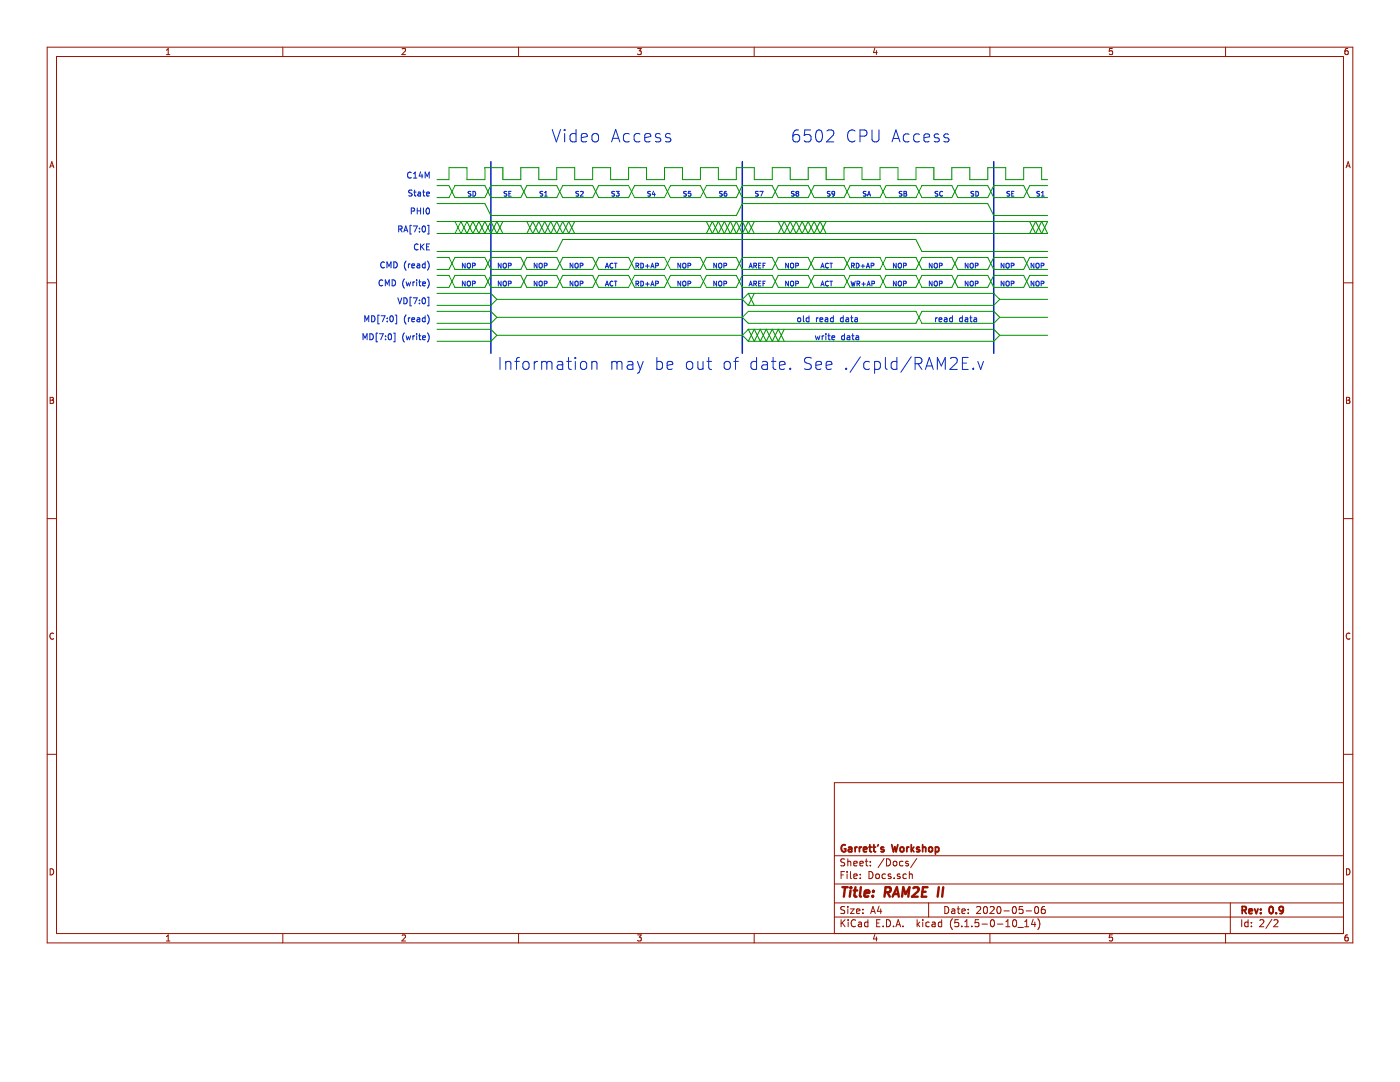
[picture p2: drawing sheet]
EESchema Schematic File Version 4
EELAYER 30 0
EELAYER END
$Descr A4 11693 8268
encoding utf-8
Sheet 2 2
Title "RAM2E II"
Date "2020-05-06"
Rev "0.9"
Comp "Garrett's Workshop"
Comment1 ""
Comment2 ""
Comment3 ""
Comment4 ""
$EndDescr
Text Notes 4600 1200 0    104  ~ 0
Video Access
Text Notes 6600 1200 0    100  ~ 0
6502 CPU Access
Wire Wire Line
	3900 1400 3900 1500
Wire Wire Line
	3900 1500 4050 1500
Wire Wire Line
	3900 1400 3750 1400
Wire Wire Line
	3750 1400 3750 1500
Wire Wire Line
	3750 1500 3650 1500
Wire Wire Line
	8300 1800 8750 1800
Wire Wire Line
	6150 1800 6200 1700
Wire Wire Line
	4100 1800 6150 1800
Text Notes 3600 1800 2    50   ~ 0
PHI0
Wire Wire Line
	8700 1500 8750 1500
Wire Wire Line
	8700 1400 8700 1500
Wire Wire Line
	8400 1500 8550 1500
Wire Wire Line
	8550 1500 8550 1400
Wire Wire Line
	8400 1400 8400 1500
Wire Wire Line
	8250 1400 8400 1400
Wire Wire Line
	8550 1400 8700 1400
Text Notes 3600 1500 2    50   ~ 0
C14M
Wire Wire Line
	8100 1500 8250 1500
Wire Wire Line
	8250 1500 8250 1400
Wire Wire Line
	8100 1400 8100 1500
Wire Wire Line
	7950 1400 8100 1400
Wire Wire Line
	7800 1400 7800 1500
Wire Wire Line
	7950 1500 7950 1400
Wire Wire Line
	7800 1500 7950 1500
Wire Wire Line
	7650 1400 7800 1400
Wire Wire Line
	7650 1500 7650 1400
Wire Wire Line
	7500 1500 7650 1500
Wire Wire Line
	6900 1500 7050 1500
Wire Wire Line
	6900 1400 6900 1500
Wire Wire Line
	7200 1500 7350 1500
Wire Wire Line
	7350 1500 7350 1400
Wire Wire Line
	7200 1400 7200 1500
Wire Wire Line
	7050 1400 7200 1400
Wire Wire Line
	7350 1400 7500 1400
Wire Wire Line
	6750 1400 6900 1400
Wire Wire Line
	6600 1400 6600 1500
Wire Wire Line
	6600 1500 6750 1500
Wire Wire Line
	6450 1400 6600 1400
Wire Wire Line
	6300 1400 6300 1500
Wire Wire Line
	6450 1500 6450 1400
Wire Wire Line
	6300 1500 6450 1500
Wire Wire Line
	5700 1500 5850 1500
Wire Wire Line
	5700 1400 5700 1500
Wire Wire Line
	6000 1500 6150 1500
Wire Wire Line
	6150 1500 6150 1400
Wire Wire Line
	6000 1400 6000 1500
Wire Wire Line
	5850 1400 6000 1400
Wire Wire Line
	6150 1400 6300 1400
Wire Wire Line
	5550 1400 5700 1400
Wire Wire Line
	5400 1400 5400 1500
Wire Wire Line
	5550 1500 5550 1400
Wire Wire Line
	5400 1500 5550 1500
Wire Wire Line
	5250 1400 5400 1400
Wire Wire Line
	5100 1400 5100 1500
Wire Wire Line
	5250 1500 5250 1400
Wire Wire Line
	4500 1500 4650 1500
Wire Wire Line
	4650 1500 4650 1400
Wire Wire Line
	4500 1400 4500 1500
Wire Wire Line
	4800 1500 4950 1500
Wire Wire Line
	4950 1500 4950 1400
Wire Wire Line
	4800 1400 4800 1500
Wire Wire Line
	4650 1400 4800 1400
Wire Wire Line
	4950 1400 5100 1400
Wire Wire Line
	4350 1400 4500 1400
Wire Wire Line
	4200 1400 4200 1500
Wire Wire Line
	4350 1500 4350 1400
Wire Wire Line
	4200 1500 4350 1500
Wire Wire Line
	4050 1400 4200 1400
Wire Wire Line
	4050 1500 4050 1400
Wire Wire Line
	6750 1500 6750 1400
Text Notes 3600 1950 2    50   ~ 0
RA[7:0]
Wire Wire Line
	8250 1700 8300 1800
Wire Wire Line
	7500 1400 7500 1500
Wire Wire Line
	6200 1700 8250 1700
Wire Wire Line
	7050 1500 7050 1400
Wire Wire Line
	5100 1500 5250 1500
Text Notes 5400 1650 0    40   ~ 0
S4
Text Notes 5700 1650 0    40   ~ 0
S5
Text Notes 6000 1650 0    40   ~ 0
S6
Text Notes 6300 1650 0    40   ~ 0
S7
Text Notes 6600 1650 0    40   ~ 0
S8
Text Notes 6900 1650 0    40   ~ 0
S9
Wire Wire Line
	4400 1850 4450 1950
Wire Wire Line
	4400 1950 4450 1850
Wire Wire Line
	4450 1850 4500 1950
Wire Wire Line
	4450 1950 4500 1850
Wire Wire Line
	4500 1850 4550 1950
Wire Wire Line
	4500 1950 4550 1850
Wire Wire Line
	4550 1850 4600 1950
Wire Wire Line
	4550 1950 4600 1850
Wire Wire Line
	4600 1850 4650 1950
Wire Wire Line
	4600 1950 4650 1850
Wire Wire Line
	4650 1850 4700 1950
Wire Wire Line
	4650 1950 4700 1850
Wire Wire Line
	4700 1850 4750 1950
Wire Wire Line
	4700 1950 4750 1850
Wire Wire Line
	4750 1850 4800 1950
Wire Wire Line
	4750 1950 4800 1850
Wire Wire Line
	3850 1850 3900 1950
Wire Wire Line
	3850 1950 3900 1850
Wire Wire Line
	3900 1850 3950 1950
Wire Wire Line
	3900 1950 3950 1850
Wire Wire Line
	3950 1850 4000 1950
Wire Wire Line
	3950 1950 4000 1850
Wire Wire Line
	4000 1850 4050 1950
Wire Wire Line
	4000 1950 4050 1850
Wire Wire Line
	4050 1850 4100 1950
Wire Wire Line
	4050 1950 4100 1850
Wire Wire Line
	4100 1850 4150 1950
Wire Wire Line
	4100 1950 4150 1850
Wire Wire Line
	4150 1850 4200 1950
Wire Wire Line
	4150 1950 4200 1850
Text Notes 3600 2250 2    50   ~ 0
CMD (read)
Wire Wire Line
	3750 2150 3800 2250
Wire Wire Line
	3750 2250 3800 2150
Wire Wire Line
	3750 2150 3650 2150
Wire Wire Line
	3750 2250 3650 2250
Wire Wire Line
	4050 2150 4100 2250
Wire Wire Line
	4050 2250 4100 2150
Wire Wire Line
	4050 2150 3800 2150
Wire Wire Line
	3800 2250 4050 2250
Wire Wire Line
	4350 2150 4400 2250
Wire Wire Line
	4350 2250 4400 2150
Wire Wire Line
	4350 2150 4100 2150
Wire Wire Line
	4100 2250 4350 2250
Wire Wire Line
	4650 2150 4700 2250
Wire Wire Line
	4650 2250 4700 2150
Wire Wire Line
	4650 2150 4400 2150
Wire Wire Line
	4400 2250 4650 2250
Wire Wire Line
	4950 2150 5000 2250
Wire Wire Line
	4950 2250 5000 2150
Wire Wire Line
	4950 2150 4700 2150
Wire Wire Line
	4700 2250 4950 2250
Wire Wire Line
	5250 2150 5300 2250
Wire Wire Line
	5250 2250 5300 2150
Wire Wire Line
	5250 2150 5000 2150
Wire Wire Line
	5000 2250 5250 2250
Wire Wire Line
	5550 2150 5600 2250
Wire Wire Line
	5550 2250 5600 2150
Wire Wire Line
	5550 2150 5300 2150
Wire Wire Line
	5300 2250 5550 2250
Wire Wire Line
	5850 2150 5900 2250
Wire Wire Line
	5850 2250 5900 2150
Wire Wire Line
	5850 2150 5600 2150
Wire Wire Line
	5600 2250 5850 2250
Wire Wire Line
	6150 2150 6200 2250
Wire Wire Line
	6150 2250 6200 2150
Wire Wire Line
	6150 2150 5900 2150
Wire Wire Line
	5900 2250 6150 2250
Wire Wire Line
	6450 2150 6500 2250
Wire Wire Line
	6450 2250 6500 2150
Wire Wire Line
	6450 2150 6200 2150
Wire Wire Line
	6200 2250 6450 2250
Wire Wire Line
	6750 2150 6800 2250
Wire Wire Line
	6750 2250 6800 2150
Wire Wire Line
	6750 2150 6500 2150
Wire Wire Line
	6500 2250 6750 2250
Wire Wire Line
	7050 2150 7100 2250
Wire Wire Line
	7050 2250 7100 2150
Wire Wire Line
	7050 2150 6800 2150
Wire Wire Line
	6800 2250 7050 2250
Wire Wire Line
	7350 2150 7400 2250
Wire Wire Line
	7350 2250 7400 2150
Wire Wire Line
	7350 2150 7100 2150
Wire Wire Line
	7100 2250 7350 2250
Wire Wire Line
	7650 2150 7700 2250
Wire Wire Line
	7650 2250 7700 2150
Wire Wire Line
	7650 2150 7400 2150
Wire Wire Line
	7400 2250 7650 2250
Wire Wire Line
	7950 2150 8000 2250
Wire Wire Line
	7950 2250 8000 2150
Wire Wire Line
	7950 2150 7700 2150
Wire Wire Line
	7700 2250 7950 2250
Wire Wire Line
	8250 2150 8300 2250
Wire Wire Line
	8250 2250 8300 2150
Wire Wire Line
	8250 2150 8000 2150
Wire Wire Line
	8000 2250 8250 2250
Wire Wire Line
	8550 2150 8600 2250
Wire Wire Line
	8550 2250 8600 2150
Wire Wire Line
	8550 2150 8300 2150
Wire Wire Line
	8300 2250 8550 2250
Wire Wire Line
	8750 2150 8600 2150
Wire Wire Line
	8600 2250 8750 2250
Text Notes 3600 2550 2    50   ~ 0
VD[7:0]
Wire Wire Line
	6250 2450 6300 2550
Wire Wire Line
	6250 2550 6300 2450
Wire Wire Line
	6200 2650 6250 2600
Wire Wire Line
	6200 2650 6250 2700
Wire Wire Line
	8350 2500 8300 2550
Wire Wire Line
	8350 2500 8750 2500
Wire Wire Line
	8350 2650 8300 2700
Wire Wire Line
	8300 2600 8350 2650
Wire Wire Line
	7700 2700 8300 2700
Wire Wire Line
	8350 2650 8750 2650
Wire Wire Line
	8300 2450 8350 2500
Wire Wire Line
	4150 2500 4100 2550
Wire Wire Line
	4150 2650 4100 2700
Wire Wire Line
	4100 2600 4150 2650
Wire Wire Line
	3650 2600 4100 2600
Wire Wire Line
	3650 2700 4100 2700
Wire Wire Line
	4100 2450 4150 2500
Wire Wire Line
	3650 2450 4100 2450
Wire Wire Line
	3650 2550 4100 2550
Text Notes 3600 2400 2    50   ~ 0
CMD (write)
Wire Wire Line
	3750 2300 3800 2400
Wire Wire Line
	3750 2400 3800 2300
Wire Wire Line
	3750 2300 3650 2300
Wire Wire Line
	3750 2400 3650 2400
Wire Wire Line
	4050 2300 4100 2400
Wire Wire Line
	4050 2400 4100 2300
Wire Wire Line
	4050 2300 3800 2300
Wire Wire Line
	3800 2400 4050 2400
Wire Wire Line
	4350 2300 4400 2400
Wire Wire Line
	4350 2400 4400 2300
Wire Wire Line
	4350 2300 4100 2300
Wire Wire Line
	4100 2400 4350 2400
Wire Wire Line
	4650 2300 4700 2400
Wire Wire Line
	4650 2400 4700 2300
Wire Wire Line
	4650 2300 4400 2300
Wire Wire Line
	4400 2400 4650 2400
Wire Wire Line
	4950 2300 5000 2400
Wire Wire Line
	4950 2400 5000 2300
Wire Wire Line
	4950 2300 4700 2300
Wire Wire Line
	4700 2400 4950 2400
Wire Wire Line
	5550 2300 5600 2400
Wire Wire Line
	5550 2400 5600 2300
Wire Wire Line
	5850 2300 5900 2400
Wire Wire Line
	5850 2400 5900 2300
Wire Wire Line
	5850 2300 5600 2300
Wire Wire Line
	5600 2400 5850 2400
Wire Wire Line
	6150 2300 6200 2400
Wire Wire Line
	6150 2400 6200 2300
Wire Wire Line
	6150 2300 5900 2300
Wire Wire Line
	5900 2400 6150 2400
Wire Wire Line
	6450 2300 6500 2400
Wire Wire Line
	6450 2400 6500 2300
Wire Wire Line
	6450 2300 6200 2300
Wire Wire Line
	6200 2400 6450 2400
Wire Wire Line
	6750 2300 6800 2400
Wire Wire Line
	6750 2400 6800 2300
Wire Wire Line
	6750 2300 6500 2300
Wire Wire Line
	6500 2400 6750 2400
Wire Wire Line
	7050 2300 7100 2400
Wire Wire Line
	7050 2400 7100 2300
Wire Wire Line
	7050 2300 6800 2300
Wire Wire Line
	6800 2400 7050 2400
Wire Wire Line
	7350 2300 7400 2400
Wire Wire Line
	7350 2400 7400 2300
Wire Wire Line
	7350 2300 7100 2300
Wire Wire Line
	7100 2400 7350 2400
Wire Wire Line
	7650 2300 7700 2400
Wire Wire Line
	7650 2400 7700 2300
Wire Wire Line
	7650 2300 7400 2300
Wire Wire Line
	7400 2400 7650 2400
Wire Wire Line
	7950 2300 8000 2400
Wire Wire Line
	7950 2400 8000 2300
Wire Wire Line
	7950 2300 7700 2300
Wire Wire Line
	7700 2400 7950 2400
Wire Wire Line
	8250 2300 8300 2400
Wire Wire Line
	8250 2400 8300 2300
Wire Wire Line
	8250 2300 8000 2300
Wire Wire Line
	8000 2400 8250 2400
Wire Wire Line
	8550 2300 8600 2400
Wire Wire Line
	8550 2400 8600 2300
Wire Wire Line
	8550 2300 8300 2300
Wire Wire Line
	8300 2400 8550 2400
Wire Wire Line
	8750 2300 8600 2300
Wire Wire Line
	8600 2400 8750 2400
Text Notes 7100 2250 0    40   ~ 0
RD+AP
Text Notes 6850 2250 0    40   ~ 0
ACT
Text Notes 7450 2250 0    40   ~ 0
NOP
Text Notes 5300 2250 0    40   ~ 0
RD+AP
Text Notes 5050 2250 0    40   ~ 0
ACT
Text Notes 4450 2250 0    40   ~ 0
NOP
Text Notes 5650 2250 0    40   ~ 0
NOP
Text Notes 5950 2250 0    40   ~ 0
NOP
Text Notes 7750 2250 0    40   ~ 0
NOP
Wire Wire Line
	4050 1700 4100 1800
Wire Wire Line
	3650 1700 4050 1700
Text Notes 3600 1650 2    50   ~ 0
State
Wire Wire Line
	3750 1550 3800 1650
Wire Wire Line
	3750 1650 3800 1550
Wire Wire Line
	3750 1550 3650 1550
Wire Wire Line
	3750 1650 3650 1650
Wire Wire Line
	4050 1550 4100 1650
Wire Wire Line
	4050 1650 4100 1550
Wire Wire Line
	4050 1550 3800 1550
Wire Wire Line
	3800 1650 4050 1650
Wire Wire Line
	4350 1550 4400 1650
Wire Wire Line
	4350 1650 4400 1550
Wire Wire Line
	4350 1550 4100 1550
Wire Wire Line
	4100 1650 4350 1650
Wire Wire Line
	4650 1550 4700 1650
Wire Wire Line
	4650 1650 4700 1550
Wire Wire Line
	4650 1550 4400 1550
Wire Wire Line
	4400 1650 4650 1650
Wire Wire Line
	4950 1550 5000 1650
Wire Wire Line
	4950 1650 5000 1550
Wire Wire Line
	4950 1550 4700 1550
Wire Wire Line
	4700 1650 4950 1650
Wire Wire Line
	5250 1550 5300 1650
Wire Wire Line
	5250 1650 5300 1550
Wire Wire Line
	5250 1550 5000 1550
Wire Wire Line
	5000 1650 5250 1650
Wire Wire Line
	5550 1550 5600 1650
Wire Wire Line
	5550 1650 5600 1550
Wire Wire Line
	5550 1550 5300 1550
Wire Wire Line
	5300 1650 5550 1650
Wire Wire Line
	5850 1550 5900 1650
Wire Wire Line
	5850 1650 5900 1550
Wire Wire Line
	5850 1550 5600 1550
Wire Wire Line
	5600 1650 5850 1650
Wire Wire Line
	6150 1550 6200 1650
Wire Wire Line
	6150 1650 6200 1550
Wire Wire Line
	6150 1550 5900 1550
Wire Wire Line
	5900 1650 6150 1650
Wire Wire Line
	6450 1550 6500 1650
Wire Wire Line
	6450 1650 6500 1550
Wire Wire Line
	6450 1550 6200 1550
Wire Wire Line
	6200 1650 6450 1650
Wire Wire Line
	6750 1550 6800 1650
Wire Wire Line
	6750 1650 6800 1550
Wire Wire Line
	6750 1550 6500 1550
Wire Wire Line
	6500 1650 6750 1650
Wire Wire Line
	7050 1550 7100 1650
Wire Wire Line
	7050 1650 7100 1550
Wire Wire Line
	7050 1550 6800 1550
Wire Wire Line
	6800 1650 7050 1650
Wire Wire Line
	7350 1550 7400 1650
Wire Wire Line
	7350 1650 7400 1550
Wire Wire Line
	7350 1550 7100 1550
Wire Wire Line
	7100 1650 7350 1650
Wire Wire Line
	7650 1550 7700 1650
Wire Wire Line
	7650 1650 7700 1550
Wire Wire Line
	7650 1550 7400 1550
Wire Wire Line
	7400 1650 7650 1650
Wire Wire Line
	7950 1550 8000 1650
Wire Wire Line
	7950 1650 8000 1550
Wire Wire Line
	7950 1550 7700 1550
Wire Wire Line
	7700 1650 7950 1650
Wire Wire Line
	8250 1550 8300 1650
Wire Wire Line
	8250 1650 8300 1550
Wire Wire Line
	8250 1550 8000 1550
Wire Wire Line
	8000 1650 8250 1650
Wire Wire Line
	8550 1550 8600 1650
Wire Wire Line
	8550 1650 8600 1550
Wire Wire Line
	8550 1550 8300 1550
Wire Wire Line
	8300 1650 8550 1650
Wire Wire Line
	8750 1550 8600 1550
Wire Wire Line
	8600 1650 8750 1650
Text Notes 4500 1650 0    40   ~ 0
S1
Text Notes 4800 1650 0    40   ~ 0
S2
Text Notes 5100 1650 0    40   ~ 0
S3
Text Notes 4200 1650 0    40   ~ 0
SE
Text Notes 3900 1650 0    40   ~ 0
SD
Text Notes 7200 1650 0    40   ~ 0
SA
Text Notes 7500 1650 0    40   ~ 0
SB
Text Notes 7800 1650 0    40   ~ 0
SC
Text Notes 8100 1650 0    40   ~ 0
SD
Text Notes 8400 1650 0    40   ~ 0
SE
Text Notes 8650 1650 0    40   ~ 0
S1
Text Notes 5050 2400 0    40   ~ 0
ACT
Text Notes 5650 2400 0    40   ~ 0
NOP
Text Notes 5950 2400 0    40   ~ 0
NOP
Wire Wire Line
	5850 1500 5850 1400
Wire Wire Line
	5250 2300 5000 2300
Wire Wire Line
	5000 2400 5250 2400
Wire Wire Line
	5550 2300 5300 2300
Wire Wire Line
	5250 2400 5300 2300
Wire Wire Line
	5300 2400 5550 2400
Wire Wire Line
	5250 2300 5300 2400
Text Notes 5300 2400 0    40   ~ 0
RD+AP
Text Notes 7100 2400 0    40   ~ 0
WR+AP
Text Notes 7450 2400 0    40   ~ 0
NOP
Text Notes 7750 2400 0    40   ~ 0
NOP
Text Notes 8050 2400 0    40   ~ 0
NOP
Text Notes 8050 2250 0    40   ~ 0
NOP
Text Notes 8350 2250 0    40   ~ 0
NOP
Text Notes 8350 2400 0    40   ~ 0
NOP
Text Notes 8600 2250 0    40   ~ 0
NOP
Text Notes 8600 2400 0    40   ~ 0
NOP
Text Notes 4450 2400 0    40   ~ 0
NOP
Text Notes 4150 2400 0    40   ~ 0
NOP
Text Notes 4150 2250 0    40   ~ 0
NOP
Text Notes 3850 2250 0    40   ~ 0
NOP
Text Notes 3850 2400 0    40   ~ 0
NOP
Text Notes 3600 2100 2    50   ~ 0
CKE
Wire Wire Line
	7700 2600 8300 2600
Wire Wire Line
	7650 2700 7700 2600
Wire Wire Line
	6250 2700 7650 2700
Wire Wire Line
	6250 2600 7650 2600
Wire Wire Line
	7650 2600 7700 2700
Text Notes 3600 2700 2    50   ~ 0
MD[7:0] (read)
Wire Wire Line
	4150 2650 6200 2650
Text Notes 6250 2250 0    40   ~ 0
AREF
Text Notes 6250 2400 0    40   ~ 0
AREF
Text Notes 4750 2250 0    40   ~ 0
NOP
Text Notes 4750 2400 0    40   ~ 0
NOP
Wire Wire Line
	3800 1950 3850 1850
Wire Wire Line
	7650 2000 4700 2000
Wire Wire Line
	4700 2000 4650 2100
Wire Wire Line
	4650 2100 3650 2100
Wire Wire Line
	7650 2000 7700 2100
Wire Wire Line
	7700 2100 8750 2100
Text Notes 3600 2850 2    50   ~ 0
MD[7:0] (write)
Text Notes 7800 2700 0    50   ~ 0
read data
Wire Wire Line
	4150 2500 6200 2500
Wire Wire Line
	6200 2500 6250 2450
Wire Wire Line
	6200 2500 6250 2550
Wire Wire Line
	6250 2450 8300 2450
Wire Wire Line
	6250 2550 8300 2550
Wire Wire Line
	6200 2800 6250 2750
Text Notes 6800 2850 0    50   ~ 0
write data
Wire Wire Line
	6200 2800 4150 2800
Wire Wire Line
	6250 2750 6300 2850
Wire Wire Line
	6300 2750 6350 2850
Wire Wire Line
	6300 2850 6350 2750
Wire Wire Line
	6350 2750 6400 2850
Wire Wire Line
	6350 2850 6400 2750
Wire Wire Line
	6400 2750 6450 2850
Wire Wire Line
	6400 2850 6450 2750
Wire Wire Line
	6450 2750 6500 2850
Wire Wire Line
	6450 2850 6500 2750
Wire Wire Line
	6500 2750 6550 2850
Wire Wire Line
	6500 2850 6550 2750
Wire Wire Line
	8350 2800 8300 2850
Wire Wire Line
	8300 2750 8350 2800
Wire Wire Line
	8350 2800 8750 2800
Wire Wire Line
	4150 2800 4100 2850
Wire Wire Line
	4100 2750 4150 2800
Wire Wire Line
	3650 2750 4100 2750
Wire Wire Line
	3650 2850 4100 2850
Wire Wire Line
	3800 1850 3850 1950
Wire Wire Line
	6250 2750 8300 2750
Wire Wire Line
	6500 1850 6550 1950
Wire Wire Line
	6500 1950 6550 1850
Wire Wire Line
	6550 1850 6600 1950
Wire Wire Line
	6550 1950 6600 1850
Wire Wire Line
	6600 1850 6650 1950
Wire Wire Line
	6600 1950 6650 1850
Wire Wire Line
	6650 1850 6700 1950
Wire Wire Line
	6650 1950 6700 1850
Wire Wire Line
	6700 1850 6750 1950
Wire Wire Line
	6700 1950 6750 1850
Wire Wire Line
	6750 1850 6800 1950
Wire Wire Line
	6750 1950 6800 1850
Wire Wire Line
	6800 1850 6850 1950
Wire Wire Line
	6800 1950 6850 1850
Wire Wire Line
	6850 1850 6900 1950
Wire Wire Line
	6850 1950 6900 1850
Wire Wire Line
	5900 1850 5950 1950
Wire Wire Line
	5900 1950 5950 1850
Wire Wire Line
	5950 1850 6000 1950
Wire Wire Line
	5950 1950 6000 1850
Wire Wire Line
	6000 1850 6050 1950
Wire Wire Line
	6000 1950 6050 1850
Wire Wire Line
	6050 1850 6100 1950
Wire Wire Line
	6050 1950 6100 1850
Wire Wire Line
	6100 1850 6150 1950
Wire Wire Line
	6100 1950 6150 1850
Wire Wire Line
	6150 1850 6200 1950
Wire Wire Line
	6150 1950 6200 1850
Wire Wire Line
	6200 1850 6250 1950
Wire Wire Line
	6200 1950 6250 1850
Wire Wire Line
	6250 1850 6300 1950
Wire Wire Line
	6250 1950 6300 1850
Wire Bus Line
	8300 1350 8300 2950
Wire Wire Line
	8600 1850 8650 1950
Wire Wire Line
	8600 1950 8650 1850
Wire Wire Line
	8650 1850 8700 1950
Wire Wire Line
	8650 1950 8700 1850
Wire Wire Line
	8700 1850 8750 1950
Wire Wire Line
	8700 1950 8750 1850
Wire Wire Line
	6250 2850 6300 2750
Wire Wire Line
	6200 2800 6250 2850
Wire Wire Line
	6250 2850 8300 2850
Text Notes 6650 2700 0    50   ~ 0
old read data
Wire Bus Line
	6200 1350 6200 2950
Wire Bus Line
	4100 1350 4100 2950
Wire Wire Line
	3650 1850 8750 1850
Wire Wire Line
	3650 1950 8750 1950
Text Notes 4150 3100 0    100  ~ 0
Information may be out of date. See ./cpld/RAM2E.v
Text Notes 6850 2400 0    40   ~ 0
ACT
Text Notes 6550 2250 0    40   ~ 0
NOP
Text Notes 6550 2400 0    40   ~ 0
NOP
$EndSCHEMATC
